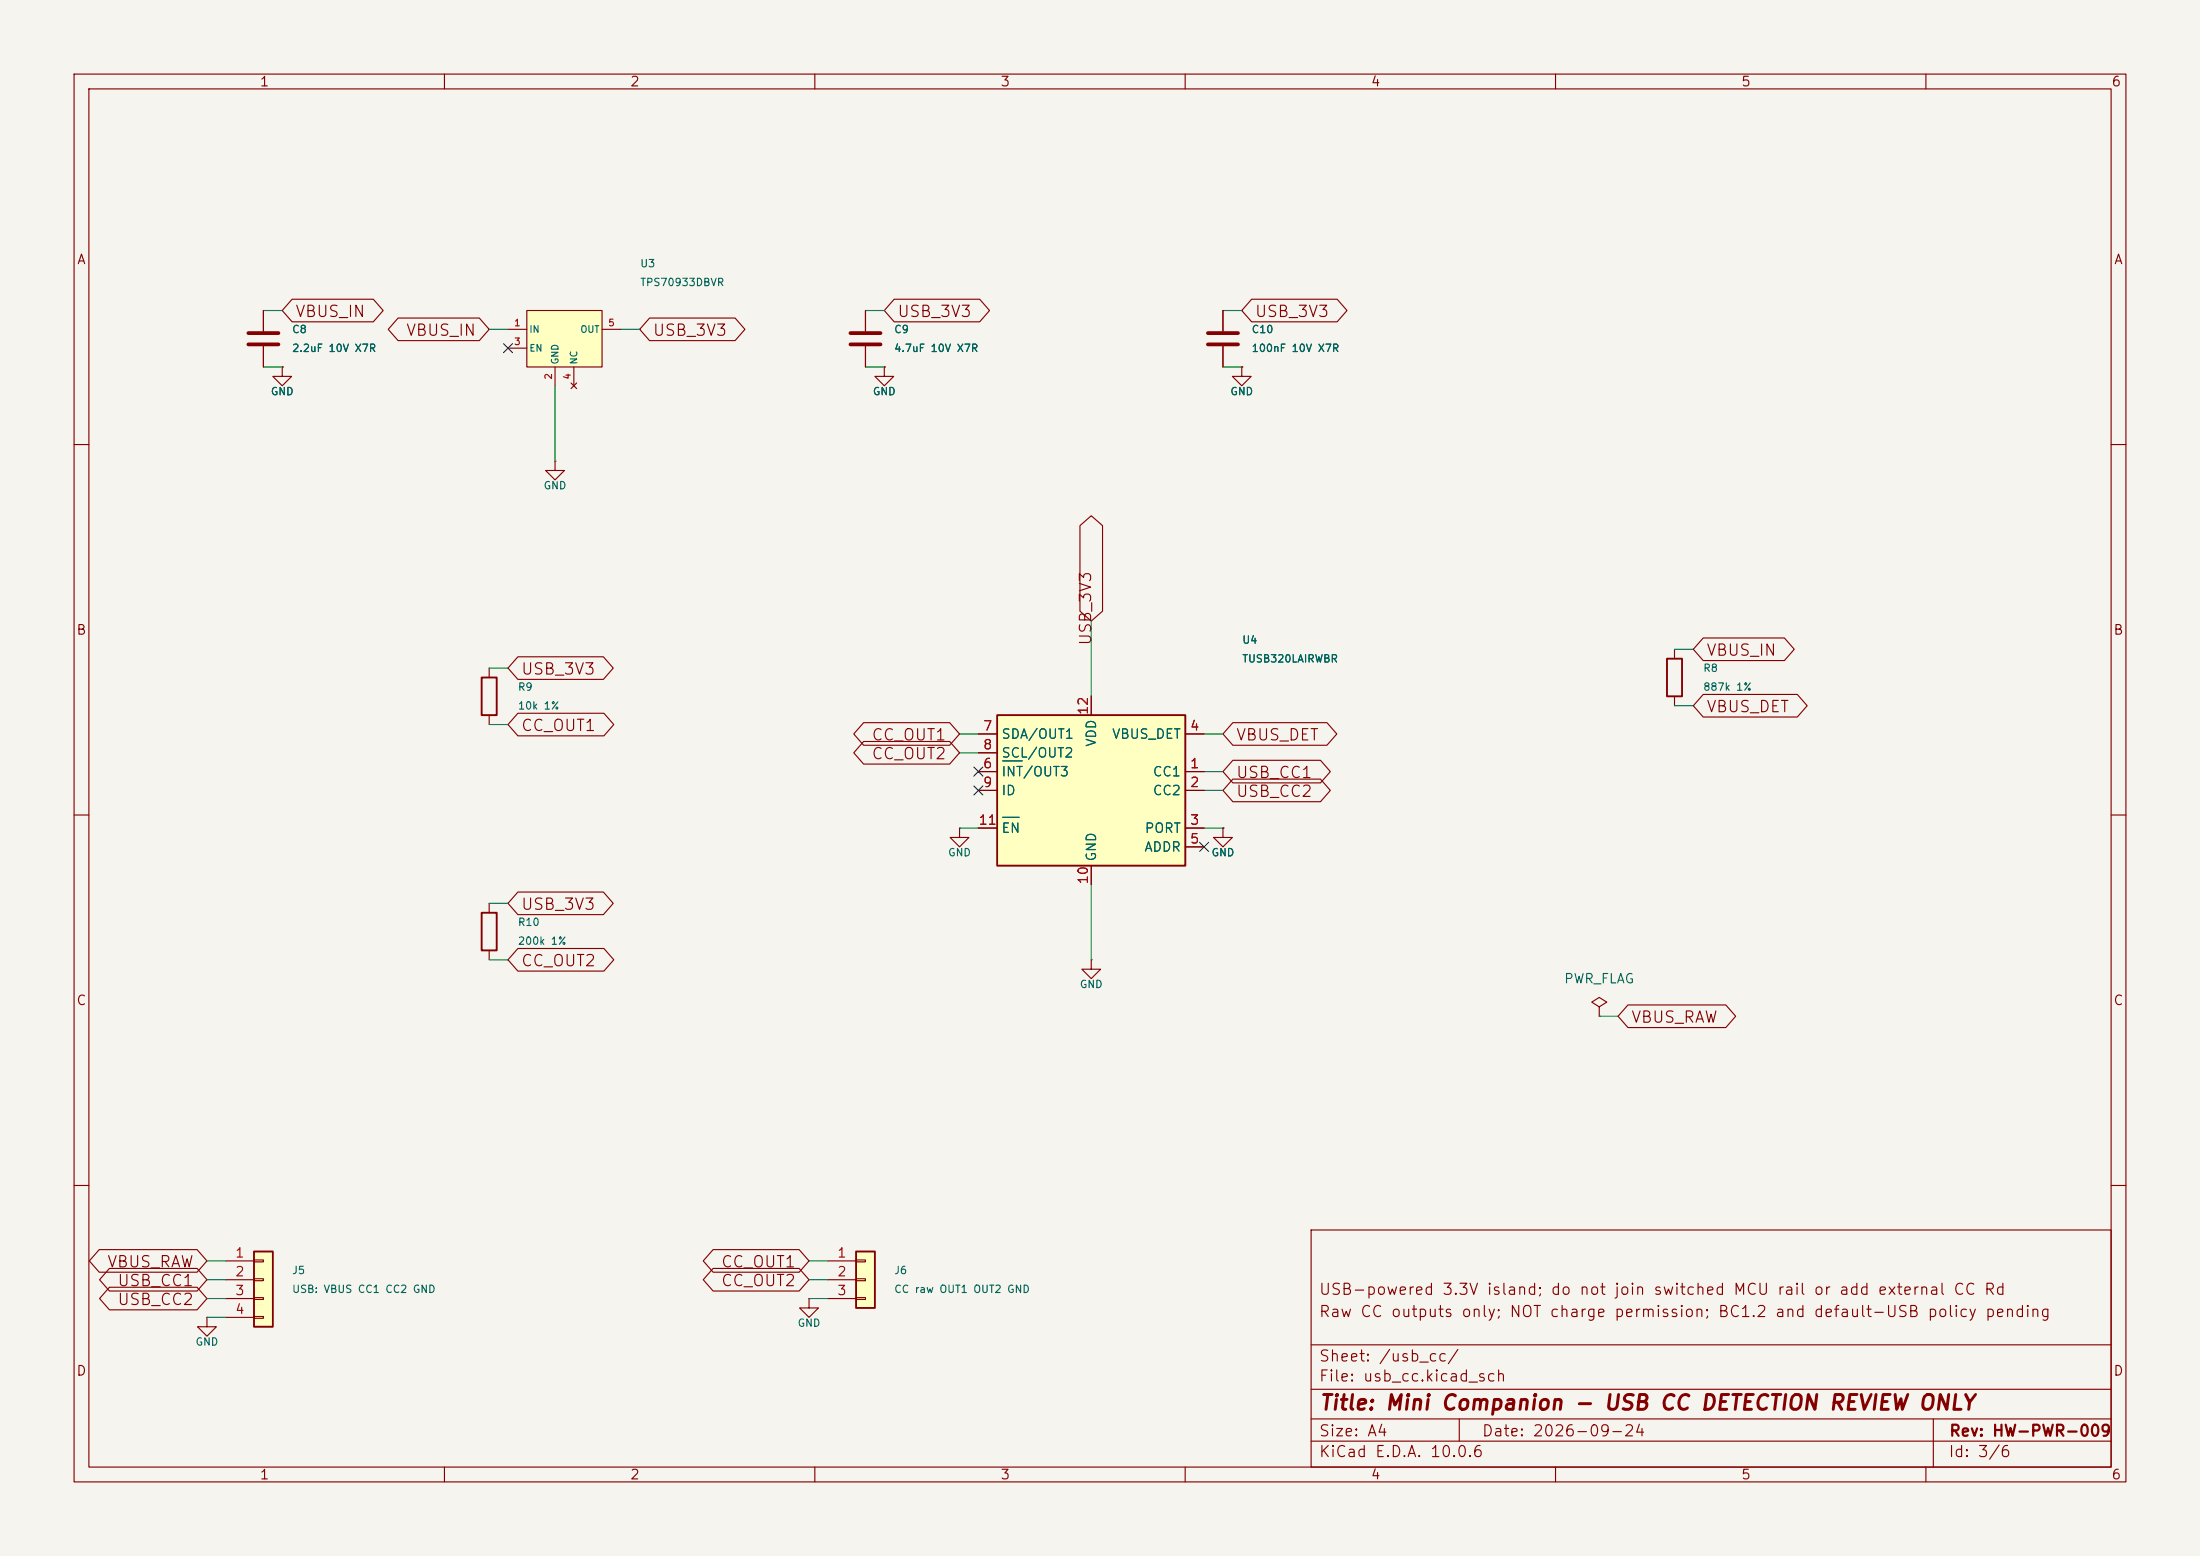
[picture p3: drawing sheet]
<svg xmlns="http://www.w3.org/2000/svg" width="297mm" height="210mm" viewBox="0 0 297 210" stroke-linecap="round" stroke-linejoin="round" font-family="sans-serif">
<path d="M0 0h297v210h-297z" fill="#f5f4ef" stroke="#f5f4ef" stroke-width=".14"/>
<g fill="none" stroke="#840000" stroke-width=".15">
<path d="M10 10h277v190h-277zM12 12h273v186h-273zM60 10v2M110 10v2M160 10v2M210 10v2M260 10v2M35.6 41.9v2.8M35.6 46.7v2.8M38.1 49.5v1.3h1.3l-1.3 1.3-1.3-1.3h1.3M38.1 49.5h.1M116.8 41.9v2.8"/>
<path d="M116.8 46.7v2.8M167.6 49.5v1.3h1.3l-1.3 1.3-1.2-1.3h1.2M167.6 49.5h.1M10 60h2M285 60h2M10 110h2M285 110h2M10 160h2M177 166h108v32h-108zM285 160h2M60 198v2M110 198v2"/>
<path d="M160 198v2M177 194.5h108M177 191.5h108M177 187.5h108M177 181.5h108M197 191.5v3M210 198v2M260 198v2M261 191.5v6.5"/>
</g>
<path d="M33.5 45h4.1M33.5 46.5h4.1M114.8 45h4.1M114.8 46.5h4.1" fill="none" stroke="#840000" stroke-width=".51"/>
<path d="M71.1 41.9h10.2v7.6h-10.2z" fill="#ffffc2"/>
<g fill="none" stroke="#840000" stroke-width=".15">
<path d="M68.6 44.5h2.5M68.6 47h2.5M71.1 41.9h10.2v7.6h-10.2zM74.9 49.5v2.6M77.1 51.7l.8 .8M77.5 49.5v2.6M77.9 51.7l-.8 .8M81.3 44.5h2.5M119.4 49.5v1.3h1.2l-1.2 1.3-1.3-1.3h1.3M119.4 49.5h.1M66 90.2v1.2M66 96.5v1.3"/>
<path d="M27.9 177.8v1.3h1.3l-1.3 1.2-1.2-1.2h1.2M27.9 177.8h.1"/>
</g>
<path d="M65 91.4h2.1v5.1h-2.1z" fill="none" stroke="#840000" stroke-width=".25"/>
<path d="M134.6 96.5h25.4v20.3h-25.4z" fill="#ffffc2"/>
<path d="M134.6 96.5h25.4v20.3h-25.4z" fill="none" stroke="#840000" stroke-width=".25"/>
<path d="M132.1 99.1h2.5M147.3 94v2.5M160 99.1h2.6M132.1 104.1h2.5M132.1 106.7h2.5M132.1 111.8h2.5M132.1 101.6h2.5M147.3 116.8v2.6M160 104.1h2.6M160 106.7h2.6M160 111.8h2.6M160 114.3h2.6" fill="none" stroke="#840000" stroke-width=".15"/>
<path d="M135.4 102.7h2.6M135.4 110.3h2.2" fill="none" stroke="#006464" stroke-width=".15"/>
<path d="M34.3 168.9h2.5v10.2h-2.5z" fill="#ffffc2"/>
<path d="M225 88.9h2.1v5.1h-2.1zM65 123.2h2.1v5.1h-2.1zM34.3 168.9h2.5v10.2h-2.5z" fill="none" stroke="#840000" stroke-width=".25"/>
<g fill="none" stroke="#840000" stroke-width=".15">
<path d="M226.1 87.6v1.3M226.1 94v1.3M129.5 111.8v1.2h1.3l-1.3 1.3-1.2-1.3h1.2M129.5 111.8h.1M165.1 111.8v1.2h1.3l-1.3 1.3-1.3-1.3h1.3M165.1 111.8h.1M66 121.9v1.3M66 128.3v1.2M147.3 129.5v1.3h1.3l-1.3 1.3-1.3-1.3h1.3M147.3 129.5h.1M215.9 135.9l1-.6-1-.7-1 .7 1 .6v1.3M215.9 137.2h.1"/>
<path d="M30.5 170.2h3.8M30.5 172.7h3.8M30.5 175.3h3.8M30.5 177.8h3.8M34.3 170.1h1.3v.2h-1.3zM34.3 172.6h1.3v.2h-1.3zM34.3 175.1h1.3v.3h-1.3zM34.3 177.7h1.3v.2h-1.3z"/>
</g>
<path d="M115.6 168.9h2.5v7.6h-2.5z" fill="#ffffc2"/>
<path d="M115.6 168.9h2.5v7.6h-2.5z" fill="none" stroke="#840000" stroke-width=".25"/>
<g fill="none" stroke="#840000" stroke-width=".15">
<path d="M35.6 41.9v2.8M35.6 46.7v2.8M38.1 49.5h.1M39.4 40.4h11l1.3 1.5-1.3 1.5h-11l-1.3-1.5zM53.7 42.9h11l1.3 1.6-1.3 1.5h-11l-1.3-1.5zM87.7 42.9h11.5l1.4 1.6-1.4 1.5h-11.5l-1.3-1.5zM116.8 41.9v2.8M116.8 46.7v2.8M119.4 49.5h.1M120.7 40.4h11.6l1.3 1.5-1.3 1.5h-11.6l-1.3-1.5zM165.1 41.9v2.8M165.1 46.7v2.8"/>
<path d="M167.6 49.5h.1M169 40.4h11.5l1.3 1.5-1.3 1.5h-11.5l-1.4-1.5zM74.9 62.2v1.3h1.3l-1.3 1.3-1.2-1.3h1.2M74.9 62.2h.1M145.8 70.9l1.5-1.3 1.5 1.3v11.6l-1.5 1.3-1.5-1.3zM69.9 88.6h11.6l1.3 1.6-1.3 1.5h-11.6l-1.3-1.5zM69.9 96.3h11.6l1.4 1.5-1.4 1.5h-11.6l-1.3-1.5zM116.6 97.5h11.6l1.3 1.6-1.3 1.5h-11.6l-1.3-1.5zM132.1 99.1h2.5M147.3 94v2.5M160 99.1h2.6M166.4 97.5h12.7l1.4 1.6-1.4 1.5h-12.7l-1.3-1.5z"/>
<path d="M229.9 93.7h12.7l1.4 1.6-1.4 1.5h-12.7l-1.3-1.5zM229.9 86.1h11l1.3 1.5-1.3 1.6h-11l-1.3-1.6zM116.6 100.1h11.6l1.3 1.5-1.3 1.5h-11.6l-1.3-1.5zM132.1 104.1h2.5M132.1 106.7h2.5M132.1 111.8h2.5M132.1 101.6h2.5M147.3 116.8v2.6M160 104.1h2.6M160 106.7h2.6M160 111.8h2.6M160 114.3h2.6"/>
<path d="M165.1 111.8h.1M166.4 102.6h11.9l1.3 1.5-1.3 1.6h-11.9l-1.3-1.6zM166.4 105.2h11.9l1.3 1.5-1.3 1.5h-11.9l-1.3-1.5zM69.9 128h11.6l1.4 1.5-1.4 1.6h-11.6l-1.3-1.6zM69.9 120.4h11.6l1.3 1.5-1.3 1.5h-11.6l-1.3-1.5zM219.8 135.6h13.2l1.3 1.6-1.3 1.5h-13.2l-1.4-1.5zM13.4 168.7h13.2l1.3 1.5-1.3 1.5h-13.2l-1.3-1.5zM14.8 171.2h11.8l1.3 1.5-1.3 1.5h-11.8l-1.4-1.5zM14.8 173.7h11.8l1.3 1.6-1.3 1.5h-11.8l-1.4-1.5zM96.3 171.2h11.6l1.3 1.5-1.3 1.5h-11.6l-1.4-1.5zM96.3 168.7h11.6l1.3 1.5-1.3 1.5h-11.6l-1.4-1.5zM109.2 175.3v1.2h1.3l-1.3 1.3-1.3-1.3h1.3"/>
<path d="M109.2 175.3h.1M111.8 170.2h3.8M111.8 172.7h3.8M111.8 175.3h3.8M115.6 170.1h1.2v.2h-1.2zM115.6 172.6h1.2v.2h-1.2zM115.6 175.1h1.2v.3h-1.2z"/>
</g>
<path d="M163.1 45h4M163.1 46.5h4" fill="none" stroke="#840000" stroke-width=".51"/>
<g fill="none" stroke="#009600" stroke-width=".15">
<path d="M35.6 49.5h2.5M35.6 41.9h2.5M66 44.5h2.6M74.9 52.1v10.1M83.8 44.5h2.6M116.8 49.5h2.6M116.8 41.9h2.6M165.1 49.5h2.5M165.1 41.9h2.5M66 97.8h2.6M66 90.2h2.6M129.5 99.1h2.6"/>
<path d="M147.3 83.8v10.2M162.6 99.1h2.5M226.1 87.6h2.5M226.1 95.3h2.5M129.5 101.6h2.6M129.5 111.8h2.6M147.3 119.4v10.1M162.6 106.7h2.5M162.6 104.1h2.5M162.6 111.8h2.5M66 129.5h2.6M66 121.9h2.6"/>
<path d="M215.9 137.2h2.5M27.9 175.3h2.6M27.9 170.2h2.6M27.9 172.7h2.6M27.9 177.8h2.6M109.2 175.3h2.6M109.2 170.2h2.6M109.2 172.7h2.6"/>
</g>
<path d="M68 46.4l1.2 1.2M69.2 46.4l-1.2 1.2M131.5 106.1l1.2 1.2M131.5 103.5l1.2 1.2M132.7 106.1l-1.2 1.2M132.7 103.5l-1.2 1.2M162 113.7l1.2 1.2M163.2 113.7l-1.2 1.2" fill="none" stroke="#000084" stroke-width=".15"/>
<path d="M135.4 102.7h2.6M135.4 110.3h2.2" fill="none" stroke="#006464" stroke-width=".15"/>
<text font-size="2" fill="#840000" x="178" y="190.8">Title: Mini Companion - USB CC DETECTION REVIEW ONLY</text>
<g font-size="1.5" fill="#840000">
<text x="39.8" y="43.2">VBUS_IN</text>
<text x="54.7" y="45.7">VBUS_IN</text>
<text x="88" y="45.7">USB_3V3</text>
<text x="121" y="43.2">USB_3V3</text>
<text x="169.3" y="43.2">USB_3V3</text>
<text x="147.7" y="87.2" transform="rotate(-90 147.7 87.2)">USB_3V3</text>
<text x="230.3" y="88.9">VBUS_IN</text>
<text x="70.2" y="91.4">USB_3V3</text>
<text x="70.2" y="99.1">CC_OUT1</text>
<text x="117.6" y="100.3">CC_OUT1</text>
<text x="166.8" y="100.3">VBUS_DET</text>
<text x="230.3" y="96.5">VBUS_DET</text>
<text x="117.6" y="102.9">CC_OUT2</text>
<text x="166.8" y="105.4">USB_CC1</text>
<text x="166.8" y="107.9">USB_CC2</text>
<text x="70.2" y="123.2">USB_3V3</text>
<text x="70.2" y="130.8">CC_OUT2</text>
<text x="220.1" y="138.4">VBUS_RAW</text>
<text x="14.4" y="171.4">VBUS_RAW</text>
<text x="15.7" y="174">USB_CC1</text>
<text x="97.2" y="174">CC_OUT2</text>
<text x="97.2" y="171.4">CC_OUT1</text>
<text x="15.7" y="176.5">USB_CC2</text>
<text x="178" y="178.1">Raw CC outputs only; NOT charge permission; BC1.2 and default-USB policy pending</text>
<text x="178" y="175.1">USB-powered 3.3V island; do not join switched MCU rail or add external CC Rd</text>
<text x="178" y="184.1">Sheet: /usb_cc/</text>
<text x="178" y="186.8">File: usb_cc.kicad_sch</text>
<text x="178" y="197">KiCad E.D.A. 10.0.6</text>
<text x="178" y="194.2">Size: A4</text>
<text x="200" y="194.2">Date: 2026-09-24</text>
<text x="263" y="197">Id: 3/6</text>
<text x="263" y="194.2">Rev: HW-PWR-009</text>
</g>
<g font-size="1.3" fill="#840000">
<text x="35" y="12">1</text>
<text x="85" y="12">2</text>
<text x="135" y="12">3</text>
<text x="185" y="12">4</text>
<text x="235" y="12">5</text>
<text x="285" y="12">6</text>
<text x="10.3" y="36">A</text>
<text x="285.3" y="36">A</text>
<text x="10.2" y="86">B</text>
<text x="285.2" y="86">B</text>
<text x="10.2" y="136">C</text>
<text x="285.2" y="136">C</text>
<text x="10.2" y="186">D</text>
<text x="285.2" y="186">D</text>
<text x="35" y="200">1</text>
<text x="85" y="200">2</text>
<text x="135" y="200">3</text>
<text x="185" y="200">4</text>
<text x="235" y="200">5</text>
<text x="285" y="200">6</text>
</g>
<g font-size="1.3" fill="#a90000">
<text x="132.6" y="98.9">7</text>
<text x="132.6" y="101.5">8</text>
<text x="147.2" y="96.6" transform="rotate(-90 147.2 96.6)">12</text>
<text x="160.6" y="98.9">4</text>
<text x="132.6" y="104">6</text>
<text x="132.6" y="106.5">9</text>
<text x="160.6" y="104">1</text>
<text x="160.6" y="106.5">2</text>
<text x="132" y="111.6">11</text>
<text x="160.6" y="111.6">3</text>
<text x="147.2" y="119.4" transform="rotate(-90 147.2 119.4)">10</text>
<text x="160.6" y="114.2">5</text>
<text x="31.7" y="170">1</text>
<text x="31.7" y="172.6">2</text>
<text x="112.9" y="170">1</text>
<text x="112.9" y="172.6">2</text>
<text x="31.7" y="175.1">3</text>
<text x="31.7" y="177.7">4</text>
<text x="112.9" y="175.1">3</text>
</g>
<g font-size="1.3" fill="#006464">
<text x="135.1" y="100">SDA/OUT1</text>
<text x="148.3" y="100.9" transform="rotate(-90 148.3 100.9)">VDD</text>
<text x="150" y="100">VBUS_DET</text>
<text x="135.1" y="105.1">INT/OUT3</text>
<text x="135.1" y="102.6">SCL/OUT2</text>
<text x="135.1" y="107.6">ID</text>
<text x="155.5" y="105.1">CC1</text>
<text x="155.5" y="107.6">CC2</text>
<text x="135.1" y="112.7">EN</text>
<text x="154.4" y="112.7">PORT</text>
<text x="148.3" y="116.4" transform="rotate(-90 148.3 116.4)">GND</text>
<text x="154.4" y="115.3">ADDR</text>
<text x="211.1" y="133">PWR_FLAG</text>
</g>
<g font-size="1" fill="#006464">
<text x="86.3" y="36.3">U3</text>
<text x="86.3" y="38.9">TPS70933DBVR</text>
<text x="39.4" y="45.2">C8</text>
<text x="39.4" y="47.7">2.2uF 10V X7R</text>
<text x="120.6" y="45.2">C9</text>
<text x="120.6" y="47.7">4.7uF 10V X7R</text>
<text x="168.9" y="45.2">C10</text>
<text x="168.9" y="47.7">100nF 10V X7R</text>
<text x="36.5" y="53.6">GND</text>
<text x="117.8" y="53.6">GND</text>
<text x="166" y="53.6">GND</text>
<text x="73.3" y="66.3">GND</text>
<text x="167.6" y="87.1">U4</text>
<text x="167.6" y="89.7">TUSB320LAIRWBR</text>
<text x="69.8" y="93.5">R9</text>
<text x="229.9" y="90.9">R8</text>
<text x="229.9" y="93.5">887k 1%</text>
<text x="69.8" y="96">10k 1%</text>
<text x="127.9" y="115.8">GND</text>
<text x="163.5" y="115.8">GND</text>
<text x="69.8" y="125.2">R10</text>
<text x="69.8" y="127.8">200k 1%</text>
<text x="145.7" y="133.6">GND</text>
<text x="39.4" y="172.2">J5</text>
<text x="120.6" y="172.2">J6</text>
<text x="39.4" y="174.7">USB: VBUS CC1 CC2 GND</text>
<text x="107.6" y="179.3">GND</text>
<text x="120.6" y="174.7">CC raw OUT1 OUT2 GND</text>
<text x="26.3" y="181.9">GND</text>
</g>
<g font-size=".9" fill="#a90000">
<text x="69.3" y="44.2">1</text>
<text x="69.3" y="46.8">3</text>
<text x="82" y="44.2">5</text>
<text x="74.7" y="51.3" transform="rotate(-90 74.7 51.3)">2</text>
<text x="77.3" y="51.3" transform="rotate(-90 77.3 51.3)">4</text>
</g>
<g font-size=".9" fill="#006464">
<text x="71.4" y="45.1">IN</text>
<text x="71.4" y="47.7">EN</text>
<text x="78.3" y="45.1">OUT</text>
<text x="75.6" y="49.3" transform="rotate(-90 75.6 49.3)">GND</text>
<text x="78.2" y="49.3" transform="rotate(-90 78.2 49.3)">NC</text>
</g>
</svg>
